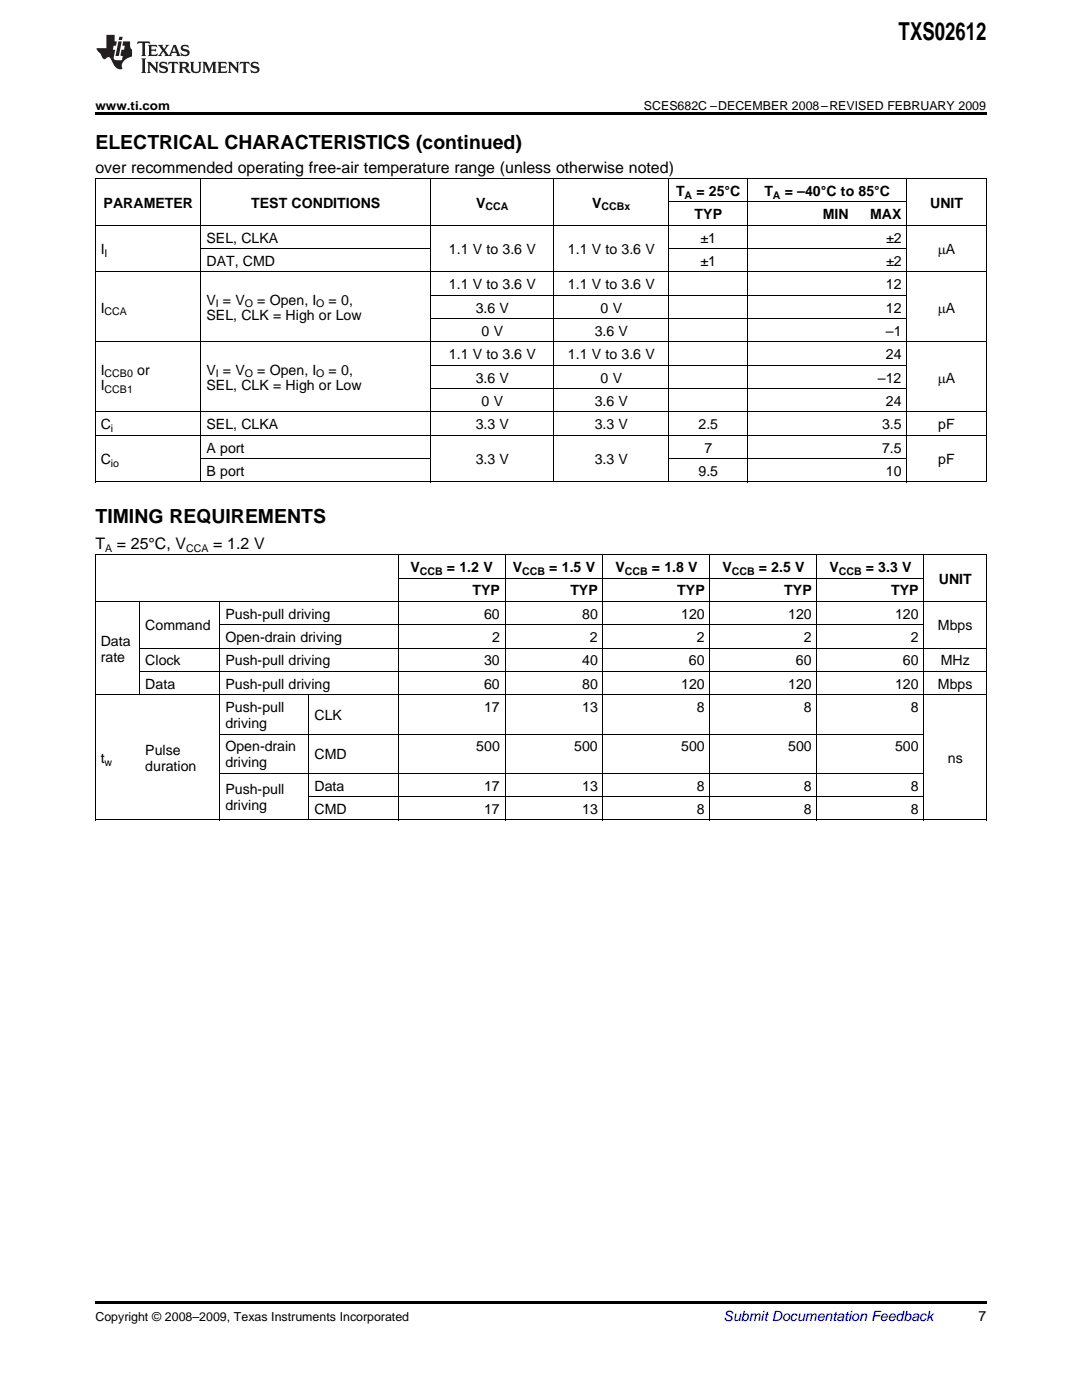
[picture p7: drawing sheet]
<svg xmlns="http://www.w3.org/2000/svg" width="216mm" height="279mm" viewBox="0 0 216 279" stroke-linecap="round" stroke-linejoin="round" font-family="sans-serif">
<g fill="#231f20">
<path d="M27.5 8.3l-.1 .5 .4-.2h.6v.1v2.1l-.2 .4h1l-.3-.4v-2.1l.1-.1h.5l.5 .2-.2-.5zM29.5 9l.2 .3v1.5l-.2 .4h1.8l.2-.6a1.04 1.04 0 0 1-1.3 .2v-.7h.6l.3 .2v-.6l-.3 .2h-.6v-.6l.8-.1 .4 .3-.2-.5zM31.5 9l.9 1.1-.9 1.1h.8l-.2-.2 .5-.7 .4 .7-.2 .2h1.5l-.1-.2 .1-.4h.9l.1 .4-.2 .2h1l-.3-.3-.7-1.9h-.5l-.9 2-.8-1 .9-1h-.8l.1 .3-.3 .5-.4-.6 .2-.2zM34.7 9.3l.4 1h-.7zM36.3 9.1a.63 .63 0 0 0-.2 .7 .63 .63 0 0 0 .6 .4l.6 .2 .1 .2a.75 .75 0 0 1-.7 .4 .75 .75 0 0 1-.6-.5l.1 .7 .1-.1a1.11 1.11 0 0 0 1.5-.6 1.13 1.13 0 0 0-1.2-.8l-.1-.4a1.04 1.04 0 0 1 1.2 .2l-.2-.5-.1 .1-.5-.2zM28.2 11.7l.2 .3v2.2l-.2 .4h1l-.3-.4v-2.2l.3-.3zM29.3 12.3l.3 .4v1.5l-.3 .4h.8l-.2-.4v-1.3l1.5 1.7v-1.9l.2-.4h-.7l.2 .4v.9l-1.1-1.3zM32 12.5a.62 .62 0 0 0-.2 .7 .62 .62 0 0 0 .6 .4l.6 .1 .1 .3a.76 .76 0 0 1-.7 .3 .76 .76 0 0 1-.6-.4l.1 .7 .1-.1a1.11 1.11 0 0 0 1.5-.6 1.13 1.13 0 0 0-1.2-.8l-.1-.4a1.04 1.04 0 0 1 1.2 .2l-.2-.6-.1 .1-.5-.1zM33.7 12.3l-.2 .7a.61 .61 0 0 1 .8-.4v1.6l-.2 .4h.9l-.2-.4v-1.6a.63 .63 0 0 1 .8 .4l-.2-.7zM35.6 12.3l.3 .4v1.5l-.3 .4h1l-.2-.2v-.8l.5 .2a.76 .76 0 0 0 1.2 .7l-1-1a.58 .58 0 0 0 .6-.5 .58 .58 0 0 0-.5-.6zM36.4 12.7l.1-.1a.45 .45 0 0 1 .5 .1 .45 .45 0 0 1 .1 .5l-.7 .2zM37.9 12.3l.2 .2a2.17 2.17 0 0 0 .3 1.9 .99 .99 0 0 0 1.6-.6v-1.1l.2-.4h-.7l.2 .2a1.92 1.92 0 0 1-.2 1.8 .6 .6 0 0 1-.9-.5v-1.1l.2-.4zM40.4 12.3l.2 .4v1.5l-.2 .4h.7l-.2-.4v-1.4l.8 1.8 .8-1.8v1.4l-.2 .4h.9l-.2-.4v-1.5l.2-.4h-.8l-.6 1.5-.6-1.5zM43.4 12.3l.2 .4v1.5l-.2 .4h1.8l.2-.6a1.04 1.04 0 0 1-1.3 .2v-.7h.5l.4 .2v-.6l-.4 .2h-.5v-.7h.8l.3 .3-.1-.6zM45.5 12.3l.2 .4v1.5l-.2 .4h.7l-.2-.4v-1.3l1.5 1.7v-1.9l.2-.4h-.7l.2 .4v.9l-1.1-1.3zM47.9 12.3l-.1 .7a.61 .61 0 0 1 .8-.4v1.6l-.3 .4h1l-.3-.4 .1-1.6a.63 .63 0 0 1 .7 .4l-.1-.7zM50.2 12.5a.62 .62 0 0 0-.2 .7 .62 .62 0 0 0 .6 .4l.6 .1 .2 .3a.76 .76 0 0 1-.8 .3 .76 .76 0 0 1-.6-.4l.1 .7 .2-.1a1.11 1.11 0 0 0 1.5-.6 1.13 1.13 0 0 0-1.3-.8l-.1-.4a1.04 1.04 0 0 1 1.2 .2l-.1-.6-.2 .1-.5-.1z"/>
<path d="M21.2 7v2.6h-1.9l.1 .4 .7 .9a.91 .91 0 0 0 1 .9 .56 .56 0 0 1 .5-.4 .56 .56 0 0 1 .5 .3l.4 .8a1.53 1.53 0 0 0 1.9 1.2 1.54 1.54 0 0 1 1-2.1l.9-.3v-1.4a1.52 1.52 0 0 1-.3-1.6h-1.4l-.2 .8h.5l-.2 .8h-.4l-.2 1v.2l.4 .1-.2 .8a1.93 1.93 0 0 1-1.6-.2l.3-1.9h-.5l.2-.8h.4l.2-.8h-.4v-1.3zM23.6 8.3l-.6 2.9h.7l.6-2.9zM23.8 7.3l-.1 .7h.6l.2-.7z"/>
</g>
<path d="M19 22.5h177.8v.5h-177.8zM19 259.7h177.8v.5h-177.8z" fill="#000"/>
<g fill="none" stroke="#000" stroke-width=".2">
<path d="M19 35.6h177.8M19.1 35.7v60.5M40.1 35.7v60.5M85.9 35.7v60.5M110.5 35.7v60.5M133.4 35.7v60.5M149.2 35.7v60.5M180.9 35.7v60.5M196.8 35.7v60.5M19 54.3h177.8M19 45h177.8M40.1 49.6h45.8"/>
<path d="M85.9 58.9h95.1M133.5 49.6h47.5M133.5 40.3h47.5M19 68.2h177.8M85.9 77.6h95.1M85.9 72.9h95.1M85.9 63.6h95.1M19 96.2h177.8M19 86.9h177.8M19 82.2h177.8M40.1 91.5h45.8M133.5 91.5h47.5"/>
<path d="M19 110.7h177.8M19.1 110.8v52.9M79.4 110.8v52.9M79.5 115.4h104.9M100.8 110.8v52.9M120.3 110.8v52.9M141.7 110.8v52.9M163 110.8v52.9M184.3 110.8v52.9M196.8 110.8v52.9M19 138.7h177.8M19 120h177.8"/>
<path d="M27.9 120.1v18.6M27.9 134h168.9M27.9 129.3h168.9M43.9 120.1v43.6M43.9 124.7h140.5M61.6 138.7v25M43.9 154.3h140.5M43.9 146.5h140.5M61.7 159h122.7M19 163.6h177.8"/>
</g>
<text font-size="4.9" x="179.3" y="7.9">TXS02612</text>
<g font-size="3.9">
<text x="19" y="29.7">ELECTRICAL CHARACTERISTICS (continued)</text>
<text x="19" y="104.4">TIMING REQUIREMENTS</text>
</g>
<g font-size="3.2">
<text x="19" y="34.4">over recommended operating free-air temperature range (unless otherwise noted)</text>
<text x="19" y="109.5">T</text>
<text x="23.3" y="109.5">= 25°C, V</text>
<text x="42.5" y="109.5">= 1.2 V</text>
</g>
<g font-size="2.8">
<text x="20.7" y="41.4">PARAMETER</text>
<text x="50.1" y="41.4">TEST CONDITIONS</text>
<text x="95" y="41.4">V</text>
<text x="118.2" y="41.4">V</text>
<text x="134.9" y="39.1">T</text>
<text x="139" y="39.1">= 25°C</text>
<text x="152.5" y="39.1">T</text>
<text x="156.6" y="39.1">= –40°C to 85°C</text>
<text x="185.6" y="41.4">UNIT</text>
<text x="138.6" y="43.7">TYP</text>
<text x="164.2" y="43.7">MIN</text>
<text x="173.6" y="43.7">MAX</text>
<text x="20.1" y="50.7">I</text>
<text x="41.2" y="48.4">SEL, CLKA</text>
<text x="41.2" y="53.1">DAT, CMD</text>
<text x="89.6" y="50.7">1.1 V to 3.6 V</text>
<text x="113.3" y="50.7">1.1 V to 3.6 V</text>
<text x="139.8" y="48.4">±1</text>
<text x="139.8" y="53.1">±1</text>
<text x="176.8" y="48.4">±2</text>
<text x="176.8" y="53.1">±2</text>
<text x="187.1" y="50.7">mA</text>
<text x="89.6" y="57.7">1.1 V to 3.6 V</text>
<text x="113.3" y="57.7">1.1 V to 3.6 V</text>
<text x="176.8" y="57.7">12</text>
<text x="20.1" y="62.4">I</text>
<text x="41.2" y="60.8">V = V</text>
<text x="41.2" y="64">SEL, CLK = High or Low</text>
<text x="51.3" y="60.8">= Open, I</text>
<text x="65.6" y="60.8">= 0,</text>
<text x="94.9" y="62.4">3.6 V</text>
<text x="119.8" y="62.4">0 V</text>
<text x="176.8" y="62.4">12</text>
<text x="187.1" y="62.4">mA</text>
<text x="89.6" y="71.7">1.1 V to 3.6 V</text>
<text x="96.1" y="67">0 V</text>
<text x="113.3" y="71.7">1.1 V to 3.6 V</text>
<text x="118.7" y="67">3.6 V</text>
<text x="176.8" y="67">–1</text>
<text x="176.8" y="71.7">24</text>
<text x="20.1" y="74.8">I</text>
<text x="20.1" y="77.9">I</text>
<text x="27.4" y="74.8">or</text>
<text x="41.2" y="74.8">V = V</text>
<text x="41.2" y="77.9">SEL, CLK = High or Low</text>
<text x="51.3" y="74.8">= Open, I</text>
<text x="65.6" y="74.8">= 0,</text>
<text x="94.9" y="76.3">3.6 V</text>
<text x="119.8" y="76.3">0 V</text>
<text x="175.2" y="76.3">–12</text>
<text x="187.1" y="76.3">mA</text>
<text x="96.1" y="81">0 V</text>
<text x="118.7" y="81">3.6 V</text>
<text x="176.8" y="81">24</text>
<text x="20.1" y="85.7">C</text>
<text x="41.2" y="85.7">SEL, CLKA</text>
<text x="94.9" y="85.7">3.3 V</text>
<text x="118.7" y="85.7">3.3 V</text>
<text x="139.4" y="85.7">2.5</text>
<text x="176" y="85.7">3.5</text>
<text x="187.2" y="85.7">pF</text>
<text x="20.1" y="92.6">C</text>
<text x="41.2" y="90.3">A port</text>
<text x="41.2" y="95">B port</text>
<text x="94.9" y="92.6">3.3 V</text>
<text x="118.7" y="92.6">3.3 V</text>
<text x="139.4" y="95">9.5</text>
<text x="140.6" y="90.3">7</text>
<text x="176" y="90.3">7.5</text>
<text x="176.8" y="95">10</text>
<text x="187.2" y="92.6">pF</text>
<text x="81.9" y="114.2">V</text>
<text x="89.2" y="114.2">= 1.2 V</text>
<text x="94.3" y="118.8">TYP</text>
<text x="102.3" y="114.2">V</text>
<text x="109.6" y="114.2">= 1.5 V</text>
<text x="113.8" y="118.8">TYP</text>
<text x="122.8" y="114.2">V</text>
<text x="130.1" y="114.2">= 1.8 V</text>
<text x="135.1" y="118.8">TYP</text>
<text x="144.1" y="114.2">V</text>
<text x="151.4" y="114.2">= 2.5 V</text>
<text x="156.5" y="118.8">TYP</text>
<text x="165.5" y="114.2">V</text>
<text x="172.8" y="114.2">= 3.3 V</text>
<text x="177.8" y="118.8">TYP</text>
<text x="187.3" y="116.5">UNIT</text>
<text x="29" y="125.8">Command</text>
<text x="45" y="123.5">Push-pull driving</text>
<text x="96.6" y="123.5">60</text>
<text x="116.2" y="123.5">80</text>
<text x="135.9" y="123.5">120</text>
<text x="157.3" y="123.5">120</text>
<text x="178.6" y="123.5">120</text>
<text x="187.1" y="125.8">Mbps</text>
<text x="20.1" y="128.9">Data</text>
<text x="45" y="128.1">Open-drain driving</text>
<text x="98.2" y="128.1">2</text>
<text x="117.7" y="128.1">2</text>
<text x="139.1" y="128.1">2</text>
<text x="160.4" y="128.1">2</text>
<text x="181.8" y="128.1">2</text>
<text x="20.1" y="132">rate</text>
<text x="29" y="132.8">Clock</text>
<text x="29" y="137.4">Data</text>
<text x="45" y="132.8">Push-pull driving</text>
<text x="45" y="137.4">Push-pull driving</text>
<text x="96.6" y="132.8">30</text>
<text x="96.6" y="137.4">60</text>
<text x="116.2" y="132.8">40</text>
<text x="116.2" y="137.4">80</text>
<text x="135.9" y="137.4">120</text>
<text x="137.5" y="132.8">60</text>
<text x="157.3" y="137.4">120</text>
<text x="158.8" y="132.8">60</text>
<text x="178.6" y="137.4">120</text>
<text x="180.2" y="132.8">60</text>
<text x="187.1" y="137.4">Mbps</text>
<text x="187.7" y="132.8">MHz</text>
<text x="45" y="142.1">Push-pull</text>
<text x="62.8" y="143.7">CLK</text>
<text x="96.6" y="142.1">17</text>
<text x="116.2" y="142.1">13</text>
<text x="139.1" y="142.1">8</text>
<text x="160.4" y="142.1">8</text>
<text x="181.8" y="142.1">8</text>
<text x="45" y="145.3">driving</text>
<text x="45" y="149.9">Open-drain</text>
<text x="95" y="149.9">500</text>
<text x="114.6" y="149.9">500</text>
<text x="135.9" y="149.9">500</text>
<text x="157.3" y="149.9">500</text>
<text x="178.6" y="149.9">500</text>
<text x="20.1" y="152.3">t</text>
<text x="29" y="150.7">Pulse</text>
<text x="29" y="153.8">duration</text>
<text x="45" y="153.1">driving</text>
<text x="62.8" y="151.5">CMD</text>
<text x="189.1" y="152.3">ns</text>
<text x="45" y="158.5">Push-pull</text>
<text x="45" y="161.7">driving</text>
<text x="62.8" y="157.8">Data</text>
<text x="96.6" y="157.8">17</text>
<text x="116.2" y="157.8">13</text>
<text x="139.1" y="157.8">8</text>
<text x="160.4" y="157.8">8</text>
<text x="181.8" y="157.8">8</text>
<text x="62.8" y="162.4">CMD</text>
<text x="96.6" y="162.4">17</text>
<text x="116.2" y="162.4">13</text>
<text x="139.1" y="162.4">8</text>
<text x="160.4" y="162.4">8</text>
<text x="181.8" y="162.4">8</text>
<text x="195.3" y="263.6">7</text>
</g>
<text font-size="2.8" fill="#0000c8" x="144.4" y="263.6">Submit Documentation Feedback</text>
<g font-size="2.5">
<text x="19" y="21.9">www.ti.com</text>
<text x="128.5" y="21.9">SCES682C –DECEMBER 2008–REVISED FEBRUARY 2009</text>
<text x="19" y="263.6">Copyright © 2008–2009, Texas Instruments Incorporated</text>
</g>
<g font-size="2.1">
<text x="96.9" y="42">CCA</text>
<text x="120.1" y="42">CCBx</text>
<text x="136.6" y="39.7">A</text>
<text x="154.2" y="39.7">A</text>
<text x="20.9" y="51.3">I</text>
<text x="20.9" y="62.9">CCA</text>
<text x="43.1" y="61.3">I</text>
<text x="48.9" y="61.3">O</text>
<text x="63.1" y="61.3">O</text>
<text x="20.9" y="75.3">CCB0</text>
<text x="43.1" y="75.3">I</text>
<text x="48.9" y="75.3">O</text>
<text x="63.1" y="75.3">O</text>
<text x="20.9" y="78.5">CCB1</text>
<text x="22.1" y="86.2">i</text>
<text x="22.1" y="93.2">io</text>
<text x="21" y="110.1">A</text>
<text x="37.1" y="110.1">CCA</text>
<text x="83.8" y="114.7">CCB</text>
<text x="104.2" y="114.7">CCB</text>
<text x="124.7" y="114.7">CCB</text>
<text x="146" y="114.7">CCB</text>
<text x="167.4" y="114.7">CCB</text>
<text x="20.9" y="152.8">w</text>
</g>
</svg>
